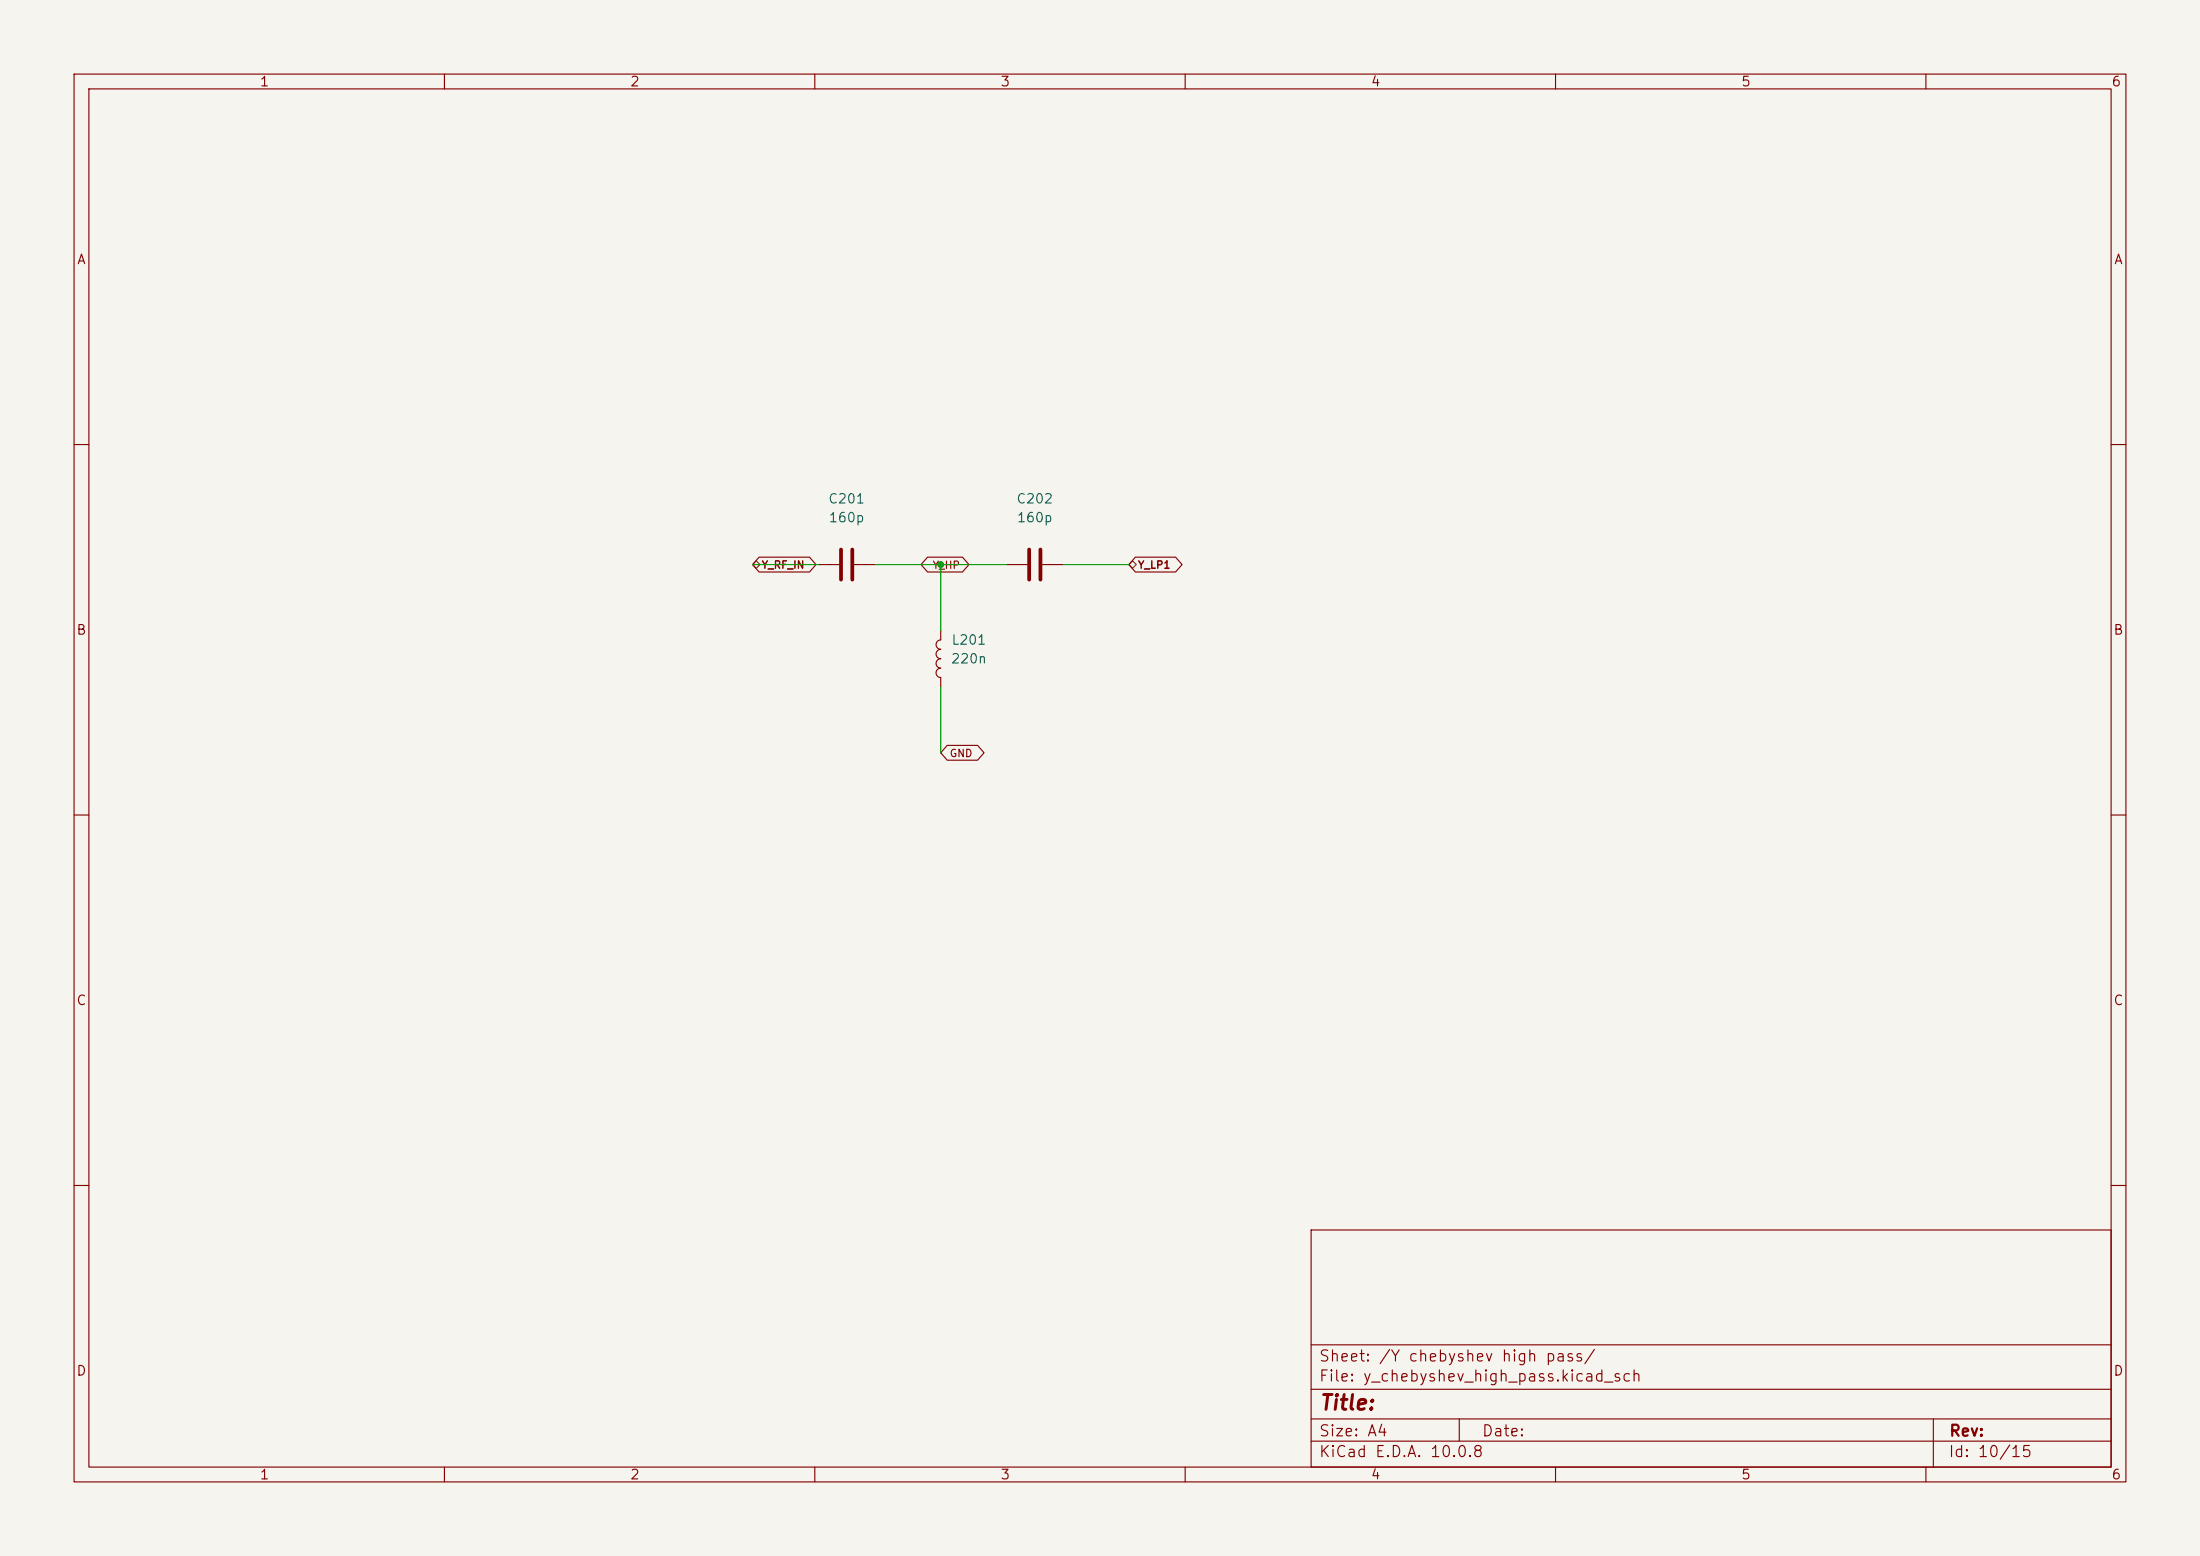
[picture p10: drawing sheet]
<svg xmlns="http://www.w3.org/2000/svg" width="297mm" height="210mm" viewBox="0 0 297 210" stroke-linecap="round" stroke-linejoin="round" font-family="sans-serif">
<path d="M0 0h297v210h-297z" fill="#f5f4ef" stroke="#f5f4ef" stroke-width=".14"/>
<g fill="none" stroke="#840000" stroke-width=".15">
<path d="M10 10h277v190h-277zM12 12h273v186h-273zM60 10v2M110 10v2M160 10v2M210 10v2M260 10v2M10 60h2M102.5 75.2h6.8l.9 1-.9 1h-6.8l-.9-1zM110.5 76.2h2.8M115.3 76.2h2.8M125.2 75.2h4.7l.9 1-.9 1h-4.7l-.9-1z"/>
<path d="M135.9 76.2h2.8M140.7 76.2h2.8M153.3 75.2h5.4l.9 1-.9 1h-5.4l-.9-1zM285 60h2M127 87.6a.64 .64 0 0 0-.6 .7 .64 .64 0 0 0 .6 .6 .64 .64 0 0 0-.6 .6 .64 .64 0 0 0 .6 .7 .63 .63 0 0 0-.6 .6 .63 .63 0 0 0 .6 .6v1.3M127 85.1v1.3a.63 .63 0 0 0-.6 .6 .63 .63 0 0 0 .6 .6M10 110h2M127.9 100.6h4.1l.8 1-.8 1h-4.1l-.9-1zM285 110h2M10 160h2M177 166h108v32h-108zM285 160h2"/>
<path d="M60 198v2M110 198v2M160 198v2M177 194.5h108M177 191.5h108M177 187.5h108M177 181.5h108M197 191.5v3M210 198v2M260 198v2M261 191.5v6.5"/>
</g>
<path d="M113.5 74.2v4M115.1 74.2v4M138.9 74.2v4M140.5 74.2v4" fill="none" stroke="#840000" stroke-width=".51"/>
<path d="M101.6 76.2l.5-.5 .5 .5-.5 .5zM152.4 76.2l.5-.5 .5 .5-.5 .5z" fill="none" stroke="#725600" stroke-width=".15"/>
<path d="M101.6 76.2h8.9M118.1 76.2h17.8M127 76.2v8.9M143.5 76.2h8.9M127 92.7v8.9" fill="none" stroke="#009600" stroke-width=".15"/>
<circle cx="127" cy="76.2" r=".46" fill="#009600"/>
<text font-size="2" fill="#840000" x="178" y="190.8">Title:</text>
<g font-size="1.5" fill="#840000">
<text x="178" y="184.1">Sheet: /Y chebyshev high pass/</text>
<text x="178" y="186.8">File: y_chebyshev_high_pass.kicad_sch</text>
<text x="178" y="197">KiCad E.D.A. 10.0.8</text>
<text x="178" y="194.2">Size: A4</text>
<text x="200" y="194.2">Date:</text>
<text x="263" y="197">Id: 10/15</text>
<text x="263" y="194.2">Rev:</text>
</g>
<g font-size="1.3" fill="#840000">
<text x="35" y="12">1</text>
<text x="85" y="12">2</text>
<text x="135" y="12">3</text>
<text x="185" y="12">4</text>
<text x="235" y="12">5</text>
<text x="285" y="12">6</text>
<text x="10.3" y="36">A</text>
<text x="285.3" y="36">A</text>
<text x="10.2" y="86">B</text>
<text x="285.2" y="86">B</text>
<text x="10.2" y="136">C</text>
<text x="285.2" y="136">C</text>
<text x="10.2" y="186">D</text>
<text x="285.2" y="186">D</text>
<text x="35" y="200">1</text>
<text x="85" y="200">2</text>
<text x="135" y="200">3</text>
<text x="185" y="200">4</text>
<text x="235" y="200">5</text>
<text x="285" y="200">6</text>
</g>
<g font-size="1.3" fill="#006464">
<text x="111.7" y="68.3">C201</text>
<text x="111.8" y="70.8">160p</text>
<text x="137.1" y="68.3">C202</text>
<text x="137.2" y="70.8">160p</text>
<text x="128.3" y="89.9">220n</text>
<text x="128.4" y="87.3">L201</text>
</g>
<g font-size="1" fill="#725600">
<text x="102.8" y="77">Y_RF_IN</text>
<text x="153.6" y="77">Y_LP1</text>
</g>
<g font-size="1" fill="#840000">
<text x="125.8" y="77">Y_HP</text>
<text x="128.1" y="102.4">GND</text>
</g>
</svg>
